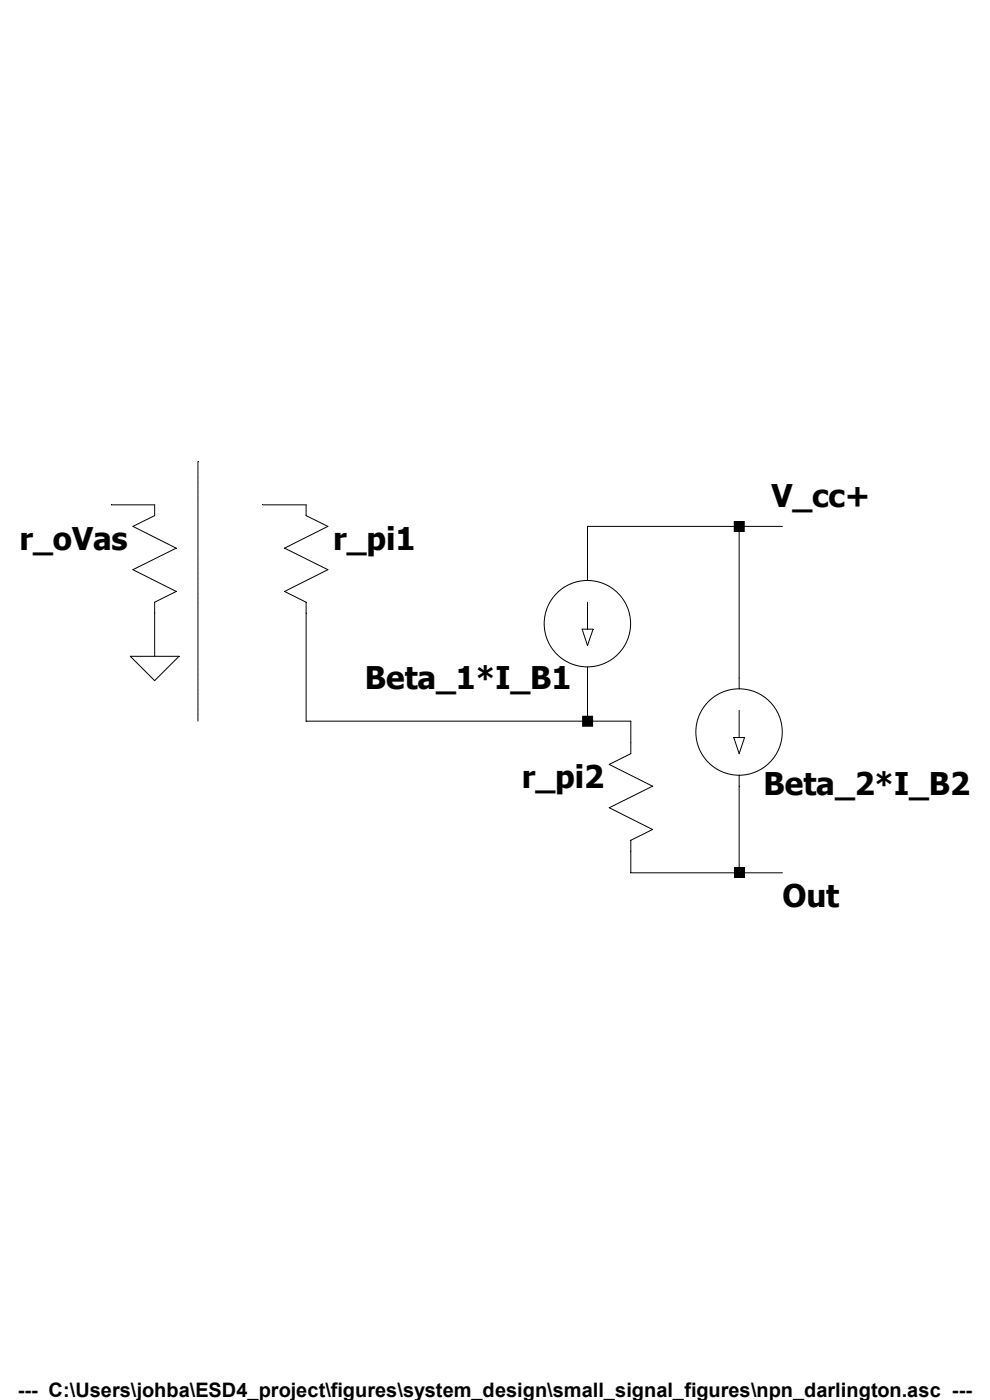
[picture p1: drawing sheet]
Version 4
SHEET 1 880 680
WIRE -80 112 -112 112
WIRE 32 112 0 112
WIRE 352 128 240 128
WIRE 384 128 352 128
WIRE 240 160 240 128
WIRE -80 224 -80 192
WIRE 352 240 352 128
WIRE 32 272 32 192
WIRE 240 272 240 240
WIRE 240 272 32 272
WIRE 272 272 240 272
WIRE 272 288 272 272
WIRE 272 384 272 368
WIRE 352 384 352 320
WIRE 352 384 272 384
WIRE 384 384 352 384
FLAG -80 224 0
SYMBOL res 16 96 R0
SYMATTR InstName r_pi1
SYMATTR Value ""
SYMBOL res -64 96 M0
WINDOW 3 36 68 Left 2
SYMATTR Value ""
SYMATTR InstName r_oVas
SYMBOL current 240 160 M0
WINDOW 0 12 79 Left 2
SYMATTR InstName Beta_1*I_B1
SYMATTR Value ""
SYMBOL current 352 240 R0
WINDOW 0 18 77 Left 2
SYMATTR InstName Beta_2*I_B2
SYMATTR Value ""
SYMBOL res 288 272 M0
SYMATTR InstName r_pi2
SYMATTR Value ""
TEXT 376 104 Left 2 ;V_cc+
TEXT 384 400 Left 2 ;Out
LINE Normal -48 272 -48 80 2
